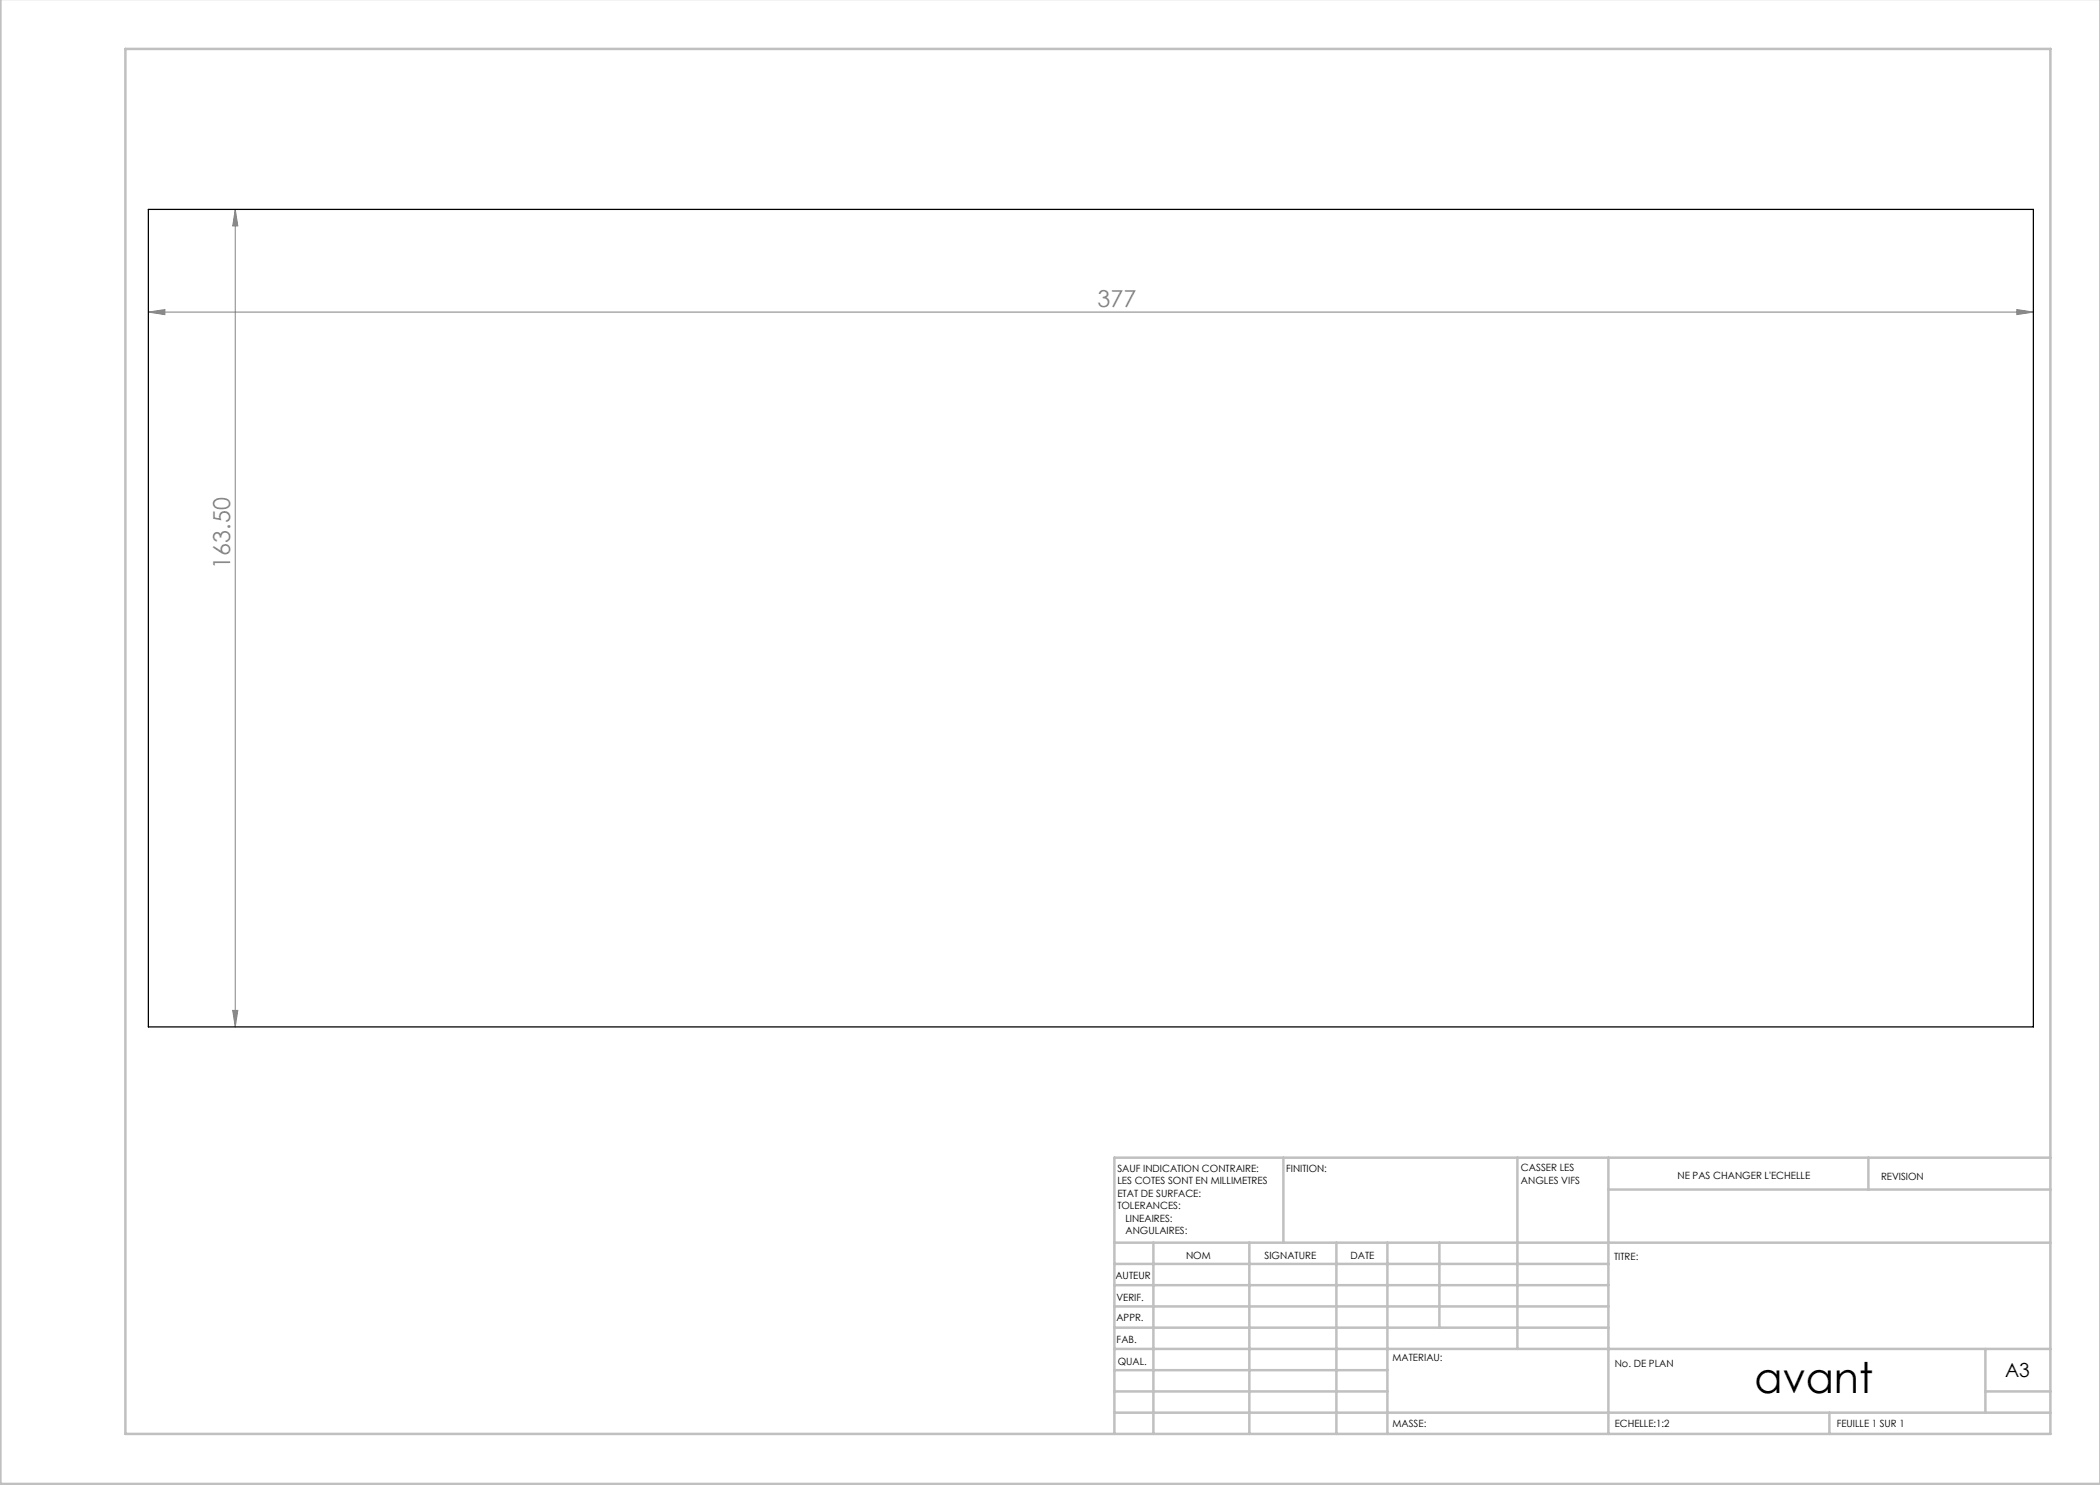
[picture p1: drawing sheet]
<svg xmlns="http://www.w3.org/2000/svg" width="420mm" height="297mm" viewBox="0 0 420 297" stroke-linecap="round" stroke-linejoin="round" font-family="sans-serif">
<path d="M47.1 41.9l.5 3.3h-1.1zM47.1 41.9v163.5M29.7 62.4l3.3-.5v1zM29.7 62.4h377M403.4 61.9l3.3 .5-3.3 .5zM46.5 202.1h1.1l-.5 3.3z" fill="none" stroke="#808080" stroke-width=".2"/>
<g fill="none" stroke="#c0c0c0" stroke-width=".5">
<path d="M.1 -.1v296.9h419.9M25.1 9.8h385v277h-385zM256.7 231.5v17M303.5 231.5v38.3M321.7 231.5v55.3M321.7 237.9h88.4M373.7 231.5v6.4M410.1 231.5h-187.2v55.3M222.9 248.5h187.2M222.9 257h98.8M222.9 252.8h98.8M230.7 248.5v38.3"/>
<path d="M249.9 248.5v38.3M267.3 248.5v38.3M277.5 248.5v38.3M287.9 248.5v17M222.9 265.5h98.8M222.9 261.3h98.8M222.9 278.3h54.6M222.9 274h54.6M222.9 269.8h187.2M397.1 278.3h13M397.1 269.8v12.7M222.9 282.5h187.2"/>
<path d="M365.9 282.5v4.3"/>
</g>
<g fill="#808080">
<path d="M403.4 61.9l3.3 .5-3.3 .5zM29.7 62.4l3.3-.5v1z"/>
<path d="M47.1 41.9l.5 3.3h-1.1zM46.5 202.1h1.1l-.5 3.3z"/>
</g>
<path d="M29.7 41.9h377v163.5h-377z" fill="none" stroke="#000" stroke-width=".25"/>
<text font-size="8.5" x="350.9" y="278.5">avant</text>
<g font-size="4.7" fill="#808080">
<text x="219.5" y="61.4">377</text>
<text x="46" y="113.7" transform="rotate(-90 46 113.7)">163.50</text>
</g>
<text font-size="3.9" x="401" y="275.4">A3</text>
<g font-size="2">
<text x="223.5" y="234.4">SAUF INDICATION CONTRAIRE:</text>
<text x="223.5" y="236.9">LES COTES SONT EN MILLIMETRES</text>
<text x="223.5" y="239.4">ETAT DE SURFACE:</text>
<text x="257.2" y="234.4">FINITION:</text>
<text x="304.2" y="234.3">CASSER LES</text>
<text x="304.2" y="236.8">ANGLES VIFS</text>
<text x="335.5" y="235.8">NE PAS CHANGER L'ECHELLE</text>
<text x="376.2" y="236">REVISION</text>
<text x="223.5" y="241.9">TOLERANCES:</text>
<text x="225.1" y="244.4">LINEAIRES:</text>
<text x="225.1" y="246.9">ANGULAIRES:</text>
<text x="237.2" y="251.8">NOM</text>
<text x="252.9" y="251.7">SIGNATURE</text>
<text x="270.1" y="251.7">DATE</text>
<text x="223.1" y="255.9">AUTEUR</text>
<text x="322.8" y="252">TITRE:</text>
<text x="223.3" y="260.1">VERIF.</text>
<text x="223.3" y="264.2">APPR.</text>
<text x="223.3" y="268.6">FAB.</text>
<text x="223.5" y="272.9">QUAL.</text>
<text x="278.5" y="272.3">MATERIAU:</text>
<text x="323" y="273.4">No. DE PLAN</text>
<text x="278.5" y="285.3">MASSE:</text>
<text x="323" y="285.4">ECHELLE:1:2</text>
<text x="367.4" y="285.4">FEUILLE 1 SUR 1</text>
</g>
</svg>
